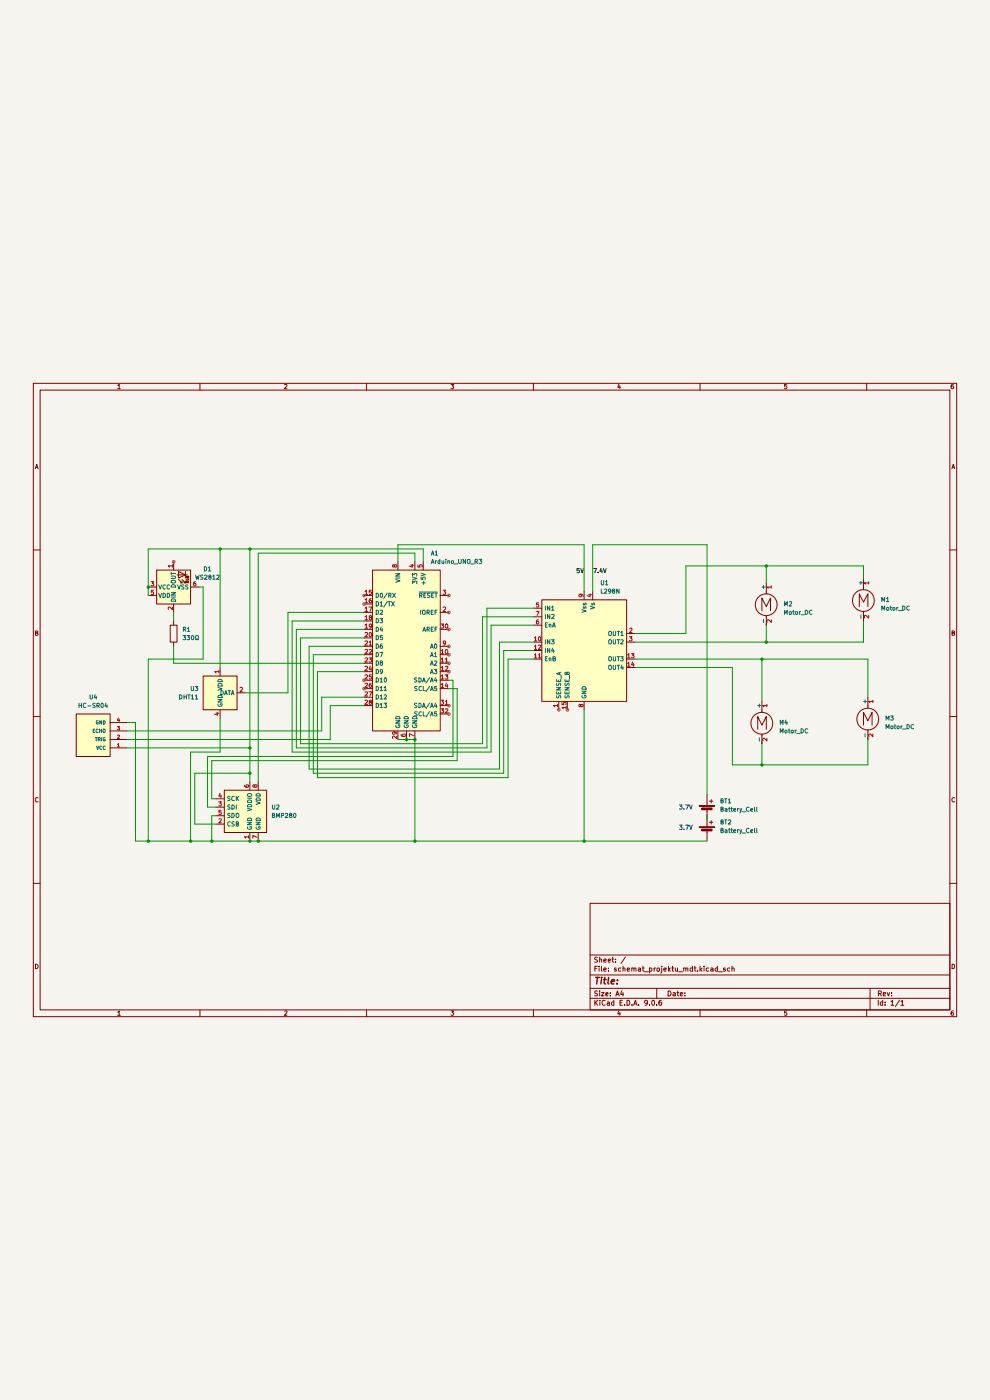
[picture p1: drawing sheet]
(kicad_sch
 (version 20250114)
 (generator "eeschema")
 (generator_version "9.0")
 (paper "A4")
 (lib_symbols
  (symbol "Device:Battery_Cell"
   (pin_numbers (hide yes))
   (pin_names
    (offset 0) (hide yes)) (exclude_from_sim no) (in_bom yes) (on_board yes)
   (property "Reference" "BT" (at 2.54 2.54 0) (effects (font (size 1.27 1.27)) (justify left)))
   (property "Value" "Battery_Cell" (at 2.54 0 0) (effects (font (size 1.27 1.27)) (justify left)))
   (property "Footprint" "" (at 0 1.524 90) (effects (font (size 1.27 1.27)) (hide yes)))
   (property "Datasheet" "~" (at 0 1.524 90) (effects (font (size 1.27 1.27)) (hide yes)))
   (property "Description" "Single-cell battery" (at 0 0 0) (effects (font (size 1.27 1.27)) (hide yes)))
   (symbol "Battery_Cell_0_1"
    (rectangle (start -2.286 1.778) (end 2.286 1.524) (stroke (width 0) (type default)) (fill (type outline)))
    (rectangle (start -1.524 1.016) (end 1.524 0.508) (stroke (width 0) (type default)) (fill (type outline)))
    (polyline (pts (xy 0 1.778) (xy 0 2.54)) (stroke (width 0) (type default)) (fill (type none)))
    (polyline (pts (xy 0 0.762) (xy 0 0)) (stroke (width 0) (type default)) (fill (type none)))
    (polyline (pts (xy 0.762 3.048) (xy 1.778 3.048)) (stroke (width 0.254) (type default)) (fill (type none)))
    (polyline (pts (xy 1.27 3.556) (xy 1.27 2.54)) (stroke (width 0.254) (type default)) (fill (type none))))
   (symbol "Battery_Cell_1_1"
    (pin passive line (at 0 5.08 270) (length 2.54) (name "+" (effects (font (size 1.27 1.27)))) (number "1" (effects (font (size 1.27 1.27)))))
    (pin passive line (at 0 -2.54 90) (length 2.54) (name "-" (effects (font (size 1.27 1.27)))) (number "2" (effects (font (size 1.27 1.27))))))
   (embedded_fonts no))
  (symbol "Device:R"
   (pin_numbers (hide yes))
   (pin_names
    (offset 0)) (exclude_from_sim no) (in_bom yes) (on_board yes)
   (property "Reference" "R" (at 2.032 0 90) (effects (font (size 1.27 1.27))))
   (property "Value" "R" (at 0 0 90) (effects (font (size 1.27 1.27))))
   (property "Footprint" "" (at -1.778 0 90) (effects (font (size 1.27 1.27)) (hide yes)))
   (property "Datasheet" "~" (at 0 0 0) (effects (font (size 1.27 1.27)) (hide yes)))
   (property "Description" "Resistor" (at 0 0 0) (effects (font (size 1.27 1.27)) (hide yes)))
   (symbol "R_0_1"
    (rectangle (start -1.016 -2.54) (end 1.016 2.54) (stroke (width 0.254) (type default)) (fill (type none))))
   (symbol "R_1_1"
    (pin passive line (at 0 3.81 270) (length 1.27) (name "~" (effects (font (size 1.27 1.27)))) (number "1" (effects (font (size 1.27 1.27)))))
    (pin passive line (at 0 -3.81 90) (length 1.27) (name "~" (effects (font (size 1.27 1.27)))) (number "2" (effects (font (size 1.27 1.27))))))
   (embedded_fonts no))
  (symbol "Driver_Motor:L298N" (exclude_from_sim no) (in_bom yes) (on_board yes)
   (property "Reference" "U" (at -10.16 16.51 0) (effects (font (size 1.27 1.27)) (justify right)))
   (property "Value" "L298N" (at 12.7 16.51 0) (effects (font (size 1.27 1.27)) (justify right)))
   (property "Footprint" "Package_TO_SOT_THT:TO-220-15_P2.54x5.08mm_StaggerOdd_Lead4.58mm_Vertical" (at 1.27 -16.51 0) (effects (font (size 1.27 1.27)) (justify left) (hide yes)))
   (property "Datasheet" "http://www.st.com/st-web-ui/static/active/en/resource/technical/document/datasheet/CD00000240.pdf" (at 3.81 6.35 0) (effects (font (size 1.27 1.27)) (hide yes)))
   (property "Description" "Dual full bridge motor driver, up to 46V, 4A, Multiwatt15-V" (at 0 0 0) (effects (font (size 1.27 1.27)) (hide yes)))
   (symbol "L298N_0_1"
    (rectangle (start -12.7 15.24) (end 12.7 -15.24) (stroke (width 0.254) (type default)) (fill (type background))))
   (symbol "L298N_1_1"
    (pin input line (at -15.24 12.7 0) (length 2.54) (name "IN1" (effects (font (size 1.27 1.27)))) (number "5" (effects (font (size 1.27 1.27)))))
    (pin input line (at -15.24 10.16 0) (length 2.54) (name "IN2" (effects (font (size 1.27 1.27)))) (number "7" (effects (font (size 1.27 1.27)))))
    (pin input line (at -15.24 7.62 0) (length 2.54) (name "EnA" (effects (font (size 1.27 1.27)))) (number "6" (effects (font (size 1.27 1.27)))))
    (pin input line (at -15.24 2.54 0) (length 2.54) (name "IN3" (effects (font (size 1.27 1.27)))) (number "10" (effects (font (size 1.27 1.27)))))
    (pin input line (at -15.24 0 0) (length 2.54) (name "IN4" (effects (font (size 1.27 1.27)))) (number "12" (effects (font (size 1.27 1.27)))))
    (pin input line (at -15.24 -2.54 0) (length 2.54) (name "EnB" (effects (font (size 1.27 1.27)))) (number "11" (effects (font (size 1.27 1.27)))))
    (pin input line (at -7.62 -17.78 90) (length 2.54) (name "SENSE_A" (effects (font (size 1.27 1.27)))) (number "1" (effects (font (size 1.27 1.27)))))
    (pin input line (at -5.08 -17.78 90) (length 2.54) (name "SENSE_B" (effects (font (size 1.27 1.27)))) (number "15" (effects (font (size 1.27 1.27)))))
    (pin power_in line (at 0 17.78 270) (length 2.54) (name "Vss" (effects (font (size 1.27 1.27)))) (number "9" (effects (font (size 1.27 1.27)))))
    (pin power_in line (at 0 -17.78 90) (length 2.54) (name "GND" (effects (font (size 1.27 1.27)))) (number "8" (effects (font (size 1.27 1.27)))))
    (pin power_in line (at 2.54 17.78 270) (length 2.54) (name "Vs" (effects (font (size 1.27 1.27)))) (number "4" (effects (font (size 1.27 1.27)))))
    (pin output line (at 15.24 5.08 180) (length 2.54) (name "OUT1" (effects (font (size 1.27 1.27)))) (number "2" (effects (font (size 1.27 1.27)))))
    (pin output line (at 15.24 2.54 180) (length 2.54) (name "OUT2" (effects (font (size 1.27 1.27)))) (number "3" (effects (font (size 1.27 1.27)))))
    (pin output line (at 15.24 -2.54 180) (length 2.54) (name "OUT3" (effects (font (size 1.27 1.27)))) (number "13" (effects (font (size 1.27 1.27)))))
    (pin output line (at 15.24 -5.08 180) (length 2.54) (name "OUT4" (effects (font (size 1.27 1.27)))) (number "14" (effects (font (size 1.27 1.27))))))
   (embedded_fonts no))
  (symbol "HC-SR04:HC-SR04"
   (pin_names
    (offset 1.016)) (exclude_from_sim no) (in_bom yes) (on_board yes)
   (property "Reference" "U" (at 0 5.0813 0) (effects (font (size 1.27 1.27)) (justify left bottom)))
   (property "Value" "HC-SR04" (at 0 -10.163 0) (effects (font (size 1.27 1.27)) (justify left bottom)))
   (property "Footprint" "HC-SR04:XCVR_HC-SR04" (at 0 0 0) (effects (font (size 1.27 1.27)) (justify bottom) (hide yes)))
   (property "Datasheet" "" (at 0 0 0) (effects (font (size 1.27 1.27)) (hide yes)))
   (property "Description" "" (at 0 0 0) (effects (font (size 1.27 1.27)) (hide yes)))
   (property "MF" "SparkFun Electronics" (at 0 0 0) (effects (font (size 1.27 1.27)) (justify bottom) (hide yes)))
   (property "Description_1" "HC-SR04 Ultrasonic Sensor Qwiic Platform Evaluation Expansion Board" (at 0 0 0) (effects (font (size 1.27 1.27)) (justify bottom) (hide yes)))
   (property "Package" "None" (at 0 0 0) (effects (font (size 1.27 1.27)) (justify bottom) (hide yes)))
   (property "Price" "None" (at 0 0 0) (effects (font (size 1.27 1.27)) (justify bottom) (hide yes)))
   (property "Check_prices" "https://www.snapeda.com/parts/HC-SR04/SparkFun/view-part/?ref=eda" (at 0 0 0) (effects (font (size 1.27 1.27)) (justify bottom) (hide yes)))
   (property "SnapEDA_Link" "https://www.snapeda.com/parts/HC-SR04/SparkFun/view-part/?ref=snap" (at 0 0 0) (effects (font (size 1.27 1.27)) (justify bottom) (hide yes)))
   (property "MP" "HC-SR04" (at 0 0 0) (effects (font (size 1.27 1.27)) (justify bottom) (hide yes)))
   (property "Availability" "In Stock" (at 0 0 0) (effects (font (size 1.27 1.27)) (justify bottom) (hide yes)))
   (property "MANUFACTURER" "Osepp" (at 0 0 0) (effects (font (size 1.27 1.27)) (justify bottom) (hide yes)))
   (symbol "HC-SR04_0_0"
    (rectangle (start 0 -7.62) (end 10.16 5.08) (stroke (width 0.254) (type default)) (fill (type background)))
    (pin power_in line (at -5.08 2.54 0) (length 5.08) (name "VCC" (effects (font (size 1.016 1.016)))) (number "1" (effects (font (size 1.016 1.016)))))
    (pin bidirectional line (at -5.08 0 0) (length 5.08) (name "TRIG" (effects (font (size 1.016 1.016)))) (number "2" (effects (font (size 1.016 1.016)))))
    (pin bidirectional line (at -5.08 -2.54 0) (length 5.08) (name "ECHO" (effects (font (size 1.016 1.016)))) (number "3" (effects (font (size 1.016 1.016)))))
    (pin power_in line (at -5.08 -5.08 0) (length 5.08) (name "GND" (effects (font (size 1.016 1.016)))) (number "4" (effects (font (size 1.016 1.016))))))
   (embedded_fonts no))
  (symbol "LED:WS2812"
   (pin_names
    (offset 0.254)) (exclude_from_sim no) (in_bom yes) (on_board yes)
   (property "Reference" "D" (at 5.08 5.715 0) (effects (font (size 1.27 1.27)) (justify right bottom)))
   (property "Value" "WS2812" (at 1.27 -5.715 0) (effects (font (size 1.27 1.27)) (justify left top)))
   (property "Footprint" "LED_SMD:LED_WS2812_PLCC6_5.0x5.0mm_P1.6mm" (at 1.27 -7.62 0) (effects (font (size 1.27 1.27)) (justify left top) (hide yes)))
   (property "Datasheet" "https://cdn-shop.adafruit.com/datasheets/WS2812.pdf" (at 2.54 -9.525 0) (effects (font (size 1.27 1.27)) (justify left top) (hide yes)))
   (property "Description" "RGB LED with integrated controller" (at 0 0 0) (effects (font (size 1.27 1.27)) (hide yes)))
   (symbol "WS2812_0_0"
    (text "RGB" (at 2.286 -4.191 0) (effects (font (size 0.762 0.762)))))
   (symbol "WS2812_0_1"
    (polyline (pts (xy 1.27 -2.54) (xy 1.778 -2.54)) (stroke (width 0) (type default)) (fill (type none)))
    (polyline (pts (xy 1.27 -3.556) (xy 1.778 -3.556)) (stroke (width 0) (type default)) (fill (type none)))
    (polyline (pts (xy 2.286 -1.524) (xy 1.27 -2.54) (xy 1.27 -2.032)) (stroke (width 0) (type default)) (fill (type none)))
    (polyline (pts (xy 2.286 -2.54) (xy 1.27 -3.556) (xy 1.27 -3.048)) (stroke (width 0) (type default)) (fill (type none)))
    (polyline (pts (xy 3.683 -1.016) (xy 3.683 -3.556) (xy 3.683 -4.064)) (stroke (width 0) (type default)) (fill (type none)))
    (polyline (pts (xy 4.699 -1.524) (xy 2.667 -1.524) (xy 3.683 -3.556) (xy 4.699 -1.524)) (stroke (width 0) (type default)) (fill (type none)))
    (polyline (pts (xy 4.699 -3.556) (xy 2.667 -3.556)) (stroke (width 0) (type default)) (fill (type none)))
    (rectangle (start 5.08 5.08) (end -5.08 -5.08) (stroke (width 0.254) (type default)) (fill (type background))))
   (symbol "WS2812_1_1"
    (pin input line (at -7.62 0 0) (length 2.54) (name "DIN" (effects (font (size 1.27 1.27)))) (number "2" (effects (font (size 1.27 1.27)))))
    (pin power_in line (at -2.54 7.62 270) (length 2.54) (name "VDD" (effects (font (size 1.27 1.27)))) (number "5" (effects (font (size 1.27 1.27)))))
    (pin power_in line (at 0 7.62 270) (length 2.54) (name "VCC" (effects (font (size 1.27 1.27)))) (number "3" (effects (font (size 1.27 1.27)))))
    (pin power_in line (at 0 -7.62 90) (length 2.54) (name "VSS" (effects (font (size 1.27 1.27)))) (number "6" (effects (font (size 1.27 1.27)))))
    (pin no_connect line (at 5.08 2.54 180) (length 2.54) (hide yes) (name "NC" (effects (font (size 1.27 1.27)))) (number "4" (effects (font (size 1.27 1.27)))))
    (pin output line (at 7.62 0 180) (length 2.54) (name "DOUT" (effects (font (size 1.27 1.27)))) (number "1" (effects (font (size 1.27 1.27))))))
   (embedded_fonts no))
  (symbol "MCU_Module:Arduino_UNO_R3" (exclude_from_sim no) (in_bom yes) (on_board yes)
   (property "Reference" "A" (at -10.16 23.495 0) (effects (font (size 1.27 1.27)) (justify left bottom)))
   (property "Value" "Arduino_UNO_R3" (at 5.08 -26.67 0) (effects (font (size 1.27 1.27)) (justify left top)))
   (property "Footprint" "Module:Arduino_UNO_R3" (at 0 0 0) (effects (font (size 1.27 1.27)
    (italic yes)) (hide yes)))
   (property "Datasheet" "https://www.arduino.cc/en/Main/arduinoBoardUno" (at 0 0 0) (effects (font (size 1.27 1.27)) (hide yes)))
   (property "Description" "Arduino UNO Microcontroller Module, release 3" (at 0 0 0) (effects (font (size 1.27 1.27)) (hide yes)))
   (symbol "Arduino_UNO_R3_0_1"
    (rectangle (start -10.16 22.86) (end 10.16 -25.4) (stroke (width 0.254) (type default)) (fill (type background))))
   (symbol "Arduino_UNO_R3_1_1"
    (pin bidirectional line (at -12.7 15.24 0) (length 2.54) (name "D0/RX" (effects (font (size 1.27 1.27)))) (number "15" (effects (font (size 1.27 1.27)))))
    (pin bidirectional line (at -12.7 12.7 0) (length 2.54) (name "D1/TX" (effects (font (size 1.27 1.27)))) (number "16" (effects (font (size 1.27 1.27)))))
    (pin bidirectional line (at -12.7 10.16 0) (length 2.54) (name "D2" (effects (font (size 1.27 1.27)))) (number "17" (effects (font (size 1.27 1.27)))))
    (pin bidirectional line (at -12.7 7.62 0) (length 2.54) (name "D3" (effects (font (size 1.27 1.27)))) (number "18" (effects (font (size 1.27 1.27)))))
    (pin bidirectional line (at -12.7 5.08 0) (length 2.54) (name "D4" (effects (font (size 1.27 1.27)))) (number "19" (effects (font (size 1.27 1.27)))))
    (pin bidirectional line (at -12.7 2.54 0) (length 2.54) (name "D5" (effects (font (size 1.27 1.27)))) (number "20" (effects (font (size 1.27 1.27)))))
    (pin bidirectional line (at -12.7 0 0) (length 2.54) (name "D6" (effects (font (size 1.27 1.27)))) (number "21" (effects (font (size 1.27 1.27)))))
    (pin bidirectional line (at -12.7 -2.54 0) (length 2.54) (name "D7" (effects (font (size 1.27 1.27)))) (number "22" (effects (font (size 1.27 1.27)))))
    (pin bidirectional line (at -12.7 -5.08 0) (length 2.54) (name "D8" (effects (font (size 1.27 1.27)))) (number "23" (effects (font (size 1.27 1.27)))))
    (pin bidirectional line (at -12.7 -7.62 0) (length 2.54) (name "D9" (effects (font (size 1.27 1.27)))) (number "24" (effects (font (size 1.27 1.27)))))
    (pin bidirectional line (at -12.7 -10.16 0) (length 2.54) (name "D10" (effects (font (size 1.27 1.27)))) (number "25" (effects (font (size 1.27 1.27)))))
    (pin bidirectional line (at -12.7 -12.7 0) (length 2.54) (name "D11" (effects (font (size 1.27 1.27)))) (number "26" (effects (font (size 1.27 1.27)))))
    (pin bidirectional line (at -12.7 -15.24 0) (length 2.54) (name "D12" (effects (font (size 1.27 1.27)))) (number "27" (effects (font (size 1.27 1.27)))))
    (pin bidirectional line (at -12.7 -17.78 0) (length 2.54) (name "D13" (effects (font (size 1.27 1.27)))) (number "28" (effects (font (size 1.27 1.27)))))
    (pin no_connect line (at -10.16 -20.32 0) (length 2.54) (hide yes) (name "NC" (effects (font (size 1.27 1.27)))) (number "1" (effects (font (size 1.27 1.27)))))
    (pin power_in line (at -2.54 25.4 270) (length 2.54) (name "VIN" (effects (font (size 1.27 1.27)))) (number "8" (effects (font (size 1.27 1.27)))))
    (pin power_in line (at -2.54 -27.94 90) (length 2.54) (name "GND" (effects (font (size 1.27 1.27)))) (number "29" (effects (font (size 1.27 1.27)))))
    (pin power_in line (at 0 -27.94 90) (length 2.54) (name "GND" (effects (font (size 1.27 1.27)))) (number "6" (effects (font (size 1.27 1.27)))))
    (pin power_out line (at 2.54 25.4 270) (length 2.54) (name "3V3" (effects (font (size 1.27 1.27)))) (number "4" (effects (font (size 1.27 1.27)))))
    (pin power_in line (at 2.54 -27.94 90) (length 2.54) (name "GND" (effects (font (size 1.27 1.27)))) (number "7" (effects (font (size 1.27 1.27)))))
    (pin power_out line (at 5.08 25.4 270) (length 2.54) (name "+5V" (effects (font (size 1.27 1.27)))) (number "5" (effects (font (size 1.27 1.27)))))
    (pin input line (at 12.7 15.24 180) (length 2.54) (name "~{RESET}" (effects (font (size 1.27 1.27)))) (number "3" (effects (font (size 1.27 1.27)))))
    (pin output line (at 12.7 10.16 180) (length 2.54) (name "IOREF" (effects (font (size 1.27 1.27)))) (number "2" (effects (font (size 1.27 1.27)))))
    (pin input line (at 12.7 5.08 180) (length 2.54) (name "AREF" (effects (font (size 1.27 1.27)))) (number "30" (effects (font (size 1.27 1.27)))))
    (pin bidirectional line (at 12.7 0 180) (length 2.54) (name "A0" (effects (font (size 1.27 1.27)))) (number "9" (effects (font (size 1.27 1.27)))))
    (pin bidirectional line (at 12.7 -2.54 180) (length 2.54) (name "A1" (effects (font (size 1.27 1.27)))) (number "10" (effects (font (size 1.27 1.27)))))
    (pin bidirectional line (at 12.7 -5.08 180) (length 2.54) (name "A2" (effects (font (size 1.27 1.27)))) (number "11" (effects (font (size 1.27 1.27)))))
    (pin bidirectional line (at 12.7 -7.62 180) (length 2.54) (name "A3" (effects (font (size 1.27 1.27)))) (number "12" (effects (font (size 1.27 1.27)))))
    (pin bidirectional line (at 12.7 -10.16 180) (length 2.54) (name "SDA/A4" (effects (font (size 1.27 1.27)))) (number "13" (effects (font (size 1.27 1.27)))))
    (pin bidirectional line (at 12.7 -12.7 180) (length 2.54) (name "SCL/A5" (effects (font (size 1.27 1.27)))) (number "14" (effects (font (size 1.27 1.27)))))
    (pin bidirectional line (at 12.7 -17.78 180) (length 2.54) (name "SDA/A4" (effects (font (size 1.27 1.27)))) (number "31" (effects (font (size 1.27 1.27)))))
    (pin bidirectional line (at 12.7 -20.32 180) (length 2.54) (name "SCL/A5" (effects (font (size 1.27 1.27)))) (number "32" (effects (font (size 1.27 1.27))))))
   (embedded_fonts no))
  (symbol "Motor:Motor_DC"
   (pin_names
    (offset 0)) (exclude_from_sim no) (in_bom yes) (on_board yes)
   (property "Reference" "M" (at 2.54 2.54 0) (effects (font (size 1.27 1.27)) (justify left)))
   (property "Value" "Motor_DC" (at 2.54 -5.08 0) (effects (font (size 1.27 1.27)) (justify left top)))
   (property "Footprint" "" (at 0 -2.286 0) (effects (font (size 1.27 1.27)) (hide yes)))
   (property "Datasheet" "~" (at 0 -2.286 0) (effects (font (size 1.27 1.27)) (hide yes)))
   (property "Description" "DC Motor" (at 0 0 0) (effects (font (size 1.27 1.27)) (hide yes)))
   (symbol "Motor_DC_0_0"
    (polyline (pts (xy -1.27 -3.302) (xy -1.27 0.508) (xy 0 -2.032) (xy 1.27 0.508) (xy 1.27 -3.302)) (stroke (width 0) (type default)) (fill (type none))))
   (symbol "Motor_DC_0_1"
    (polyline (pts (xy 0 2.032) (xy 0 2.54)) (stroke (width 0) (type default)) (fill (type none)))
    (polyline (pts (xy 0 1.7272) (xy 0 2.0828)) (stroke (width 0) (type default)) (fill (type none)))
    (circle (center 0 -1.524) (radius 3.2512) (stroke (width 0.254) (type default)) (fill (type none)))
    (polyline (pts (xy 0 -4.7752) (xy 0 -5.1816)) (stroke (width 0) (type default)) (fill (type none)))
    (polyline (pts (xy 0 -7.62) (xy 0 -7.112)) (stroke (width 0) (type default)) (fill (type none))))
   (symbol "Motor_DC_1_1"
    (pin passive line (at 0 5.08 270) (length 2.54) (name "+" (effects (font (size 1.27 1.27)))) (number "1" (effects (font (size 1.27 1.27)))))
    (pin passive line (at 0 -7.62 90) (length 2.54) (name "-" (effects (font (size 1.27 1.27)))) (number "2" (effects (font (size 1.27 1.27))))))
   (embedded_fonts no))
  (symbol "Sensor:DHT11" (exclude_from_sim no) (in_bom yes) (on_board yes)
   (property "Reference" "U" (at -3.81 6.35 0) (effects (font (size 1.27 1.27))))
   (property "Value" "DHT11" (at 3.81 6.35 0) (effects (font (size 1.27 1.27))))
   (property "Footprint" "Sensor:Aosong_DHT11_5.5x12.0_P2.54mm" (at 0 -10.16 0) (effects (font (size 1.27 1.27)) (hide yes)))
   (property "Datasheet" "http://akizukidenshi.com/download/ds/aosong/DHT11.pdf" (at 3.81 6.35 0) (effects (font (size 1.27 1.27)) (hide yes)))
   (property "Description" "3.3V to 5.5V, temperature and humidity module, DHT11" (at 0 0 0) (effects (font (size 1.27 1.27)) (hide yes)))
   (symbol "DHT11_0_1"
    (rectangle (start -5.08 5.08) (end 5.08 -5.08) (stroke (width 0.254) (type default)) (fill (type background))))
   (symbol "DHT11_1_1"
    (pin no_connect line (at -5.08 0 0) (length 2.54) (hide yes) (name "NC" (effects (font (size 1.27 1.27)))) (number "3" (effects (font (size 1.27 1.27)))))
    (pin power_in line (at 0 7.62 270) (length 2.54) (name "VDD" (effects (font (size 1.27 1.27)))) (number "1" (effects (font (size 1.27 1.27)))))
    (pin power_in line (at 0 -7.62 90) (length 2.54) (name "GND" (effects (font (size 1.27 1.27)))) (number "4" (effects (font (size 1.27 1.27)))))
    (pin bidirectional line (at 7.62 0 180) (length 2.54) (name "DATA" (effects (font (size 1.27 1.27)))) (number "2" (effects (font (size 1.27 1.27))))))
   (embedded_fonts no))
  (symbol "Sensor_Pressure:BMP280" (exclude_from_sim no) (in_bom yes) (on_board yes)
   (property "Reference" "U" (at -7.62 10.16 0) (effects (font (size 1.27 1.27)) (justify left top)))
   (property "Value" "BMP280" (at 5.08 10.16 0) (effects (font (size 1.27 1.27)) (justify left top)))
   (property "Footprint" "Package_LGA:Bosch_LGA-8_2x2.5mm_P0.65mm_ClockwisePinNumbering" (at 0 -17.78 0) (effects (font (size 1.27 1.27)) (hide yes)))
   (property "Datasheet" "https://ae-bst.resource.bosch.com/media/_tech/media/datasheets/BST-BMP280-DS001.pdf" (at 0 0 0) (effects (font (size 1.27 1.27)) (hide yes)))
   (property "Description" "Absolute Barometric Pressure Sensor, LGA-8" (at 0 0 0) (effects (font (size 1.27 1.27)) (hide yes)))
   (symbol "BMP280_0_1"
    (rectangle (start -7.62 -5.08) (end 5.08 7.62) (stroke (width 0.254) (type default)) (fill (type background))))
   (symbol "BMP280_1_1"
    (pin input line (at -10.16 5.08 0) (length 2.54) (name "SCK" (effects (font (size 1.27 1.27)))) (number "4" (effects (font (size 1.27 1.27)))))
    (pin bidirectional line (at -10.16 2.54 0) (length 2.54) (name "SDI" (effects (font (size 1.27 1.27)))) (number "3" (effects (font (size 1.27 1.27)))))
    (pin bidirectional line (at -10.16 0 0) (length 2.54) (name "SDO" (effects (font (size 1.27 1.27)))) (number "5" (effects (font (size 1.27 1.27)))))
    (pin input line (at -10.16 -2.54 0) (length 2.54) (name "CSB" (effects (font (size 1.27 1.27)))) (number "2" (effects (font (size 1.27 1.27)))))
    (pin power_in line (at 0 10.16 270) (length 2.54) (name "VDDIO" (effects (font (size 1.27 1.27)))) (number "6" (effects (font (size 1.27 1.27)))))
    (pin power_in line (at 0 -7.62 90) (length 2.54) (name "GND" (effects (font (size 1.27 1.27)))) (number "1" (effects (font (size 1.27 1.27)))))
    (pin power_in line (at 2.54 10.16 270) (length 2.54) (name "VDD" (effects (font (size 1.27 1.27)))) (number "8" (effects (font (size 1.27 1.27)))))
    (pin power_in line (at 2.54 -7.62 90) (length 2.54) (name "GND" (effects (font (size 1.27 1.27)))) (number "7" (effects (font (size 1.27 1.27))))))
   (embedded_fonts no)))
 (text "3.7V"
  (exclude_from_sim no)
  (at 205.74 137.414 0)
  (effects (font (size 1.27 1.27))))
 (text "3.7V"
  (exclude_from_sim no)
  (at 205.74 143.51 0)
  (effects (font (size 1.27 1.27))))
 (junction
  (at 121.92 116.84)
  (diameter 0)
  (color 0 0 0 0))
 (junction
  (at 228.6 124.46)
  (diameter 0)
  (color 0 0 0 0))
 (junction
  (at 228.6 92.71)
  (diameter 0)
  (color 0 0 0 0))
 (junction
  (at 74.93 119.38)
  (diameter 0)
  (color 0 0 0 0))
 (junction
  (at 175.26 147.32)
  (diameter 0)
  (color 0 0 0 0))
 (junction
  (at 57.15 147.32)
  (diameter 0)
  (color 0 0 0 0))
 (junction
  (at 44.45 71.12)
  (diameter 0)
  (color 0 0 0 0))
 (junction
  (at 124.46 147.32)
  (diameter 0)
  (color 0 0 0 0))
 (junction
  (at 74.93 59.69)
  (diameter 0)
  (color 0 0 0 0))
 (junction
  (at 74.93 127)
  (diameter 0)
  (color 0 0 0 0))
 (junction
  (at 229.87 87.63)
  (diameter 0)
  (color 0 0 0 0))
 (junction
  (at 63.5 147.32)
  (diameter 0)
  (color 0 0 0 0))
 (junction
  (at 74.93 147.32)
  (diameter 0)
  (color 0 0 0 0))
 (junction
  (at 229.87 64.77)
  (diameter 0)
  (color 0 0 0 0))
 (junction
  (at 77.47 147.32)
  (diameter 0)
  (color 0 0 0 0))
 (junction
  (at 124.46 116.84)
  (diameter 0)
  (color 0 0 0 0))
 (junction
  (at 66.04 59.69)
  (diameter 0)
  (color 0 0 0 0))
 (junction
  (at 44.45 147.32)
  (diameter 0)
  (color 0 0 0 0))
 (wire
  (pts (xy 95.25 128.27) (xy 152.4 128.27))
  (stroke (width 0) (type default)))
 (wire
  (pts (xy 228.6 124.46) (xy 260.35 124.46))
  (stroke (width 0) (type default)))
 (wire
  (pts (xy 99.06 116.84) (xy 99.06 106.68))
  (stroke (width 0) (type default)))
 (wire
  (pts (xy 93.98 127) (xy 151.13 127))
  (stroke (width 0) (type default)))
 (wire
  (pts (xy 109.22 88.9) (xy 92.71 88.9))
  (stroke (width 0) (type default)))
 (wire
  (pts (xy 219.71 95.25) (xy 219.71 124.46))
  (stroke (width 0) (type default)))
 (wire
  (pts (xy 60.96 92.71) (xy 44.45 92.71))
  (stroke (width 0) (type default)))
 (wire
  (pts (xy 135.89 99.06) (xy 135.89 121.92))
  (stroke (width 0) (type default)))
 (wire
  (pts (xy 144.78 80.01) (xy 160.02 80.01))
  (stroke (width 0) (type default)))
 (wire
  (pts (xy 229.87 82.55) (xy 229.87 87.63))
  (stroke (width 0) (type default)))
 (wire
  (pts (xy 109.22 83.82) (xy 88.9 83.82))
  (stroke (width 0) (type default)))
 (wire
  (pts (xy 228.6 92.71) (xy 260.35 92.71))
  (stroke (width 0) (type default)))
 (wire
  (pts (xy 74.93 59.69) (xy 127 59.69))
  (stroke (width 0) (type default)))
 (wire
  (pts (xy 109.22 81.28) (xy 87.63 81.28))
  (stroke (width 0) (type default)))
 (wire
  (pts (xy 38.1 119.38) (xy 74.93 119.38))
  (stroke (width 0) (type default)))
 (wire
  (pts (xy 88.9 83.82) (xy 88.9 119.38))
  (stroke (width 0) (type default)))
 (wire
  (pts (xy 60.96 71.12) (xy 59.69 71.12))
  (stroke (width 0) (type default)))
 (wire
  (pts (xy 175.26 147.32) (xy 175.26 107.95))
  (stroke (width 0) (type default)))
 (wire
  (pts (xy 57.15 120.65) (xy 57.15 147.32))
  (stroke (width 0) (type default)))
 (wire
  (pts (xy 229.87 87.63) (xy 259.08 87.63))
  (stroke (width 0) (type default)))
 (wire
  (pts (xy 151.13 127) (xy 151.13 90.17))
  (stroke (width 0) (type default)))
 (wire
  (pts (xy 137.16 101.6) (xy 137.16 123.19))
  (stroke (width 0) (type default)))
 (wire
  (pts (xy 60.96 71.12) (xy 60.96 92.71))
  (stroke (width 0) (type default)))
 (wire
  (pts (xy 205.74 85.09) (xy 205.74 64.77))
  (stroke (width 0) (type default)))
 (wire
  (pts (xy 92.71 88.9) (xy 92.71 125.73))
  (stroke (width 0) (type default)))
 (wire
  (pts (xy 88.9 119.38) (xy 146.05 119.38))
  (stroke (width 0) (type default)))
 (wire
  (pts (xy 124.46 147.32) (xy 175.26 147.32))
  (stroke (width 0) (type default)))
 (wire
  (pts (xy 146.05 77.47) (xy 160.02 77.47))
  (stroke (width 0) (type default)))
 (wire
  (pts (xy 149.86 87.63) (xy 160.02 87.63))
  (stroke (width 0) (type default)))
 (wire
  (pts (xy 58.42 142.24) (xy 58.42 127))
  (stroke (width 0) (type default)))
 (wire
  (pts (xy 228.6 92.71) (xy 228.6 105.41))
  (stroke (width 0) (type default)))
 (wire
  (pts (xy 124.46 63.5) (xy 124.46 60.96))
  (stroke (width 0) (type default)))
 (wire
  (pts (xy 93.98 91.44) (xy 93.98 127))
  (stroke (width 0) (type default)))
 (wire
  (pts (xy 175.26 58.42) (xy 175.26 72.39))
  (stroke (width 0) (type default)))
 (wire
  (pts (xy 219.71 124.46) (xy 228.6 124.46))
  (stroke (width 0) (type default)))
 (wire
  (pts (xy 109.22 96.52) (xy 95.25 96.52))
  (stroke (width 0) (type default)))
 (wire
  (pts (xy 52.07 93.98) (xy 109.22 93.98))
  (stroke (width 0) (type default)))
 (wire
  (pts (xy 119.38 58.42) (xy 119.38 63.5))
  (stroke (width 0) (type default)))
 (wire
  (pts (xy 62.23 121.92) (xy 62.23 137.16))
  (stroke (width 0) (type default)))
 (wire
  (pts (xy 38.1 111.76) (xy 40.64 111.76))
  (stroke (width 0) (type default)))
 (wire
  (pts (xy 152.4 128.27) (xy 152.4 92.71))
  (stroke (width 0) (type default)))
 (wire
  (pts (xy 147.32 82.55) (xy 160.02 82.55))
  (stroke (width 0) (type default)))
 (wire
  (pts (xy 44.45 59.69) (xy 66.04 59.69))
  (stroke (width 0) (type default)))
 (wire
  (pts (xy 229.87 64.77) (xy 229.87 69.85))
  (stroke (width 0) (type default)))
 (wire
  (pts (xy 260.35 92.71) (xy 260.35 104.14))
  (stroke (width 0) (type default)))
 (wire
  (pts (xy 212.09 140.97) (xy 212.09 139.7))
  (stroke (width 0) (type default)))
 (wire
  (pts (xy 77.47 147.32) (xy 124.46 147.32))
  (stroke (width 0) (type default)))
 (wire
  (pts (xy 96.52 114.3) (xy 96.52 104.14))
  (stroke (width 0) (type default)))
 (wire
  (pts (xy 109.22 91.44) (xy 93.98 91.44))
  (stroke (width 0) (type default)))
 (wire
  (pts (xy 109.22 86.36) (xy 90.17 86.36))
  (stroke (width 0) (type default)))
 (wire
  (pts (xy 52.07 78.74) (xy 52.07 81.28))
  (stroke (width 0) (type default)))
 (wire
  (pts (xy 95.25 96.52) (xy 95.25 128.27))
  (stroke (width 0) (type default)))
 (wire
  (pts (xy 152.4 92.71) (xy 160.02 92.71))
  (stroke (width 0) (type default)))
 (wire
  (pts (xy 151.13 90.17) (xy 160.02 90.17))
  (stroke (width 0) (type default)))
 (wire
  (pts (xy 124.46 60.96) (xy 77.47 60.96))
  (stroke (width 0) (type default)))
 (wire
  (pts (xy 64.77 139.7) (xy 63.5 139.7))
  (stroke (width 0) (type default)))
 (wire
  (pts (xy 149.86 125.73) (xy 149.86 87.63))
  (stroke (width 0) (type default)))
 (wire
  (pts (xy 58.42 127) (xy 74.93 127))
  (stroke (width 0) (type default)))
 (wire
  (pts (xy 63.5 139.7) (xy 63.5 147.32))
  (stroke (width 0) (type default)))
 (wire
  (pts (xy 62.23 137.16) (xy 64.77 137.16))
  (stroke (width 0) (type default)))
 (wire
  (pts (xy 52.07 88.9) (xy 52.07 93.98))
  (stroke (width 0) (type default)))
 (wire
  (pts (xy 86.36 102.87) (xy 86.36 78.74))
  (stroke (width 0) (type default)))
 (wire
  (pts (xy 229.87 64.77) (xy 259.08 64.77))
  (stroke (width 0) (type default)))
 (wire
  (pts (xy 38.1 114.3) (xy 96.52 114.3))
  (stroke (width 0) (type default)))
 (wire
  (pts (xy 119.38 116.84) (xy 121.92 116.84))
  (stroke (width 0) (type default)))
 (wire
  (pts (xy 92.71 125.73) (xy 149.86 125.73))
  (stroke (width 0) (type default)))
 (wire
  (pts (xy 66.04 110.49) (xy 66.04 120.65))
  (stroke (width 0) (type default)))
 (wire
  (pts (xy 74.93 119.38) (xy 74.93 127))
  (stroke (width 0) (type default)))
 (wire
  (pts (xy 73.66 102.87) (xy 86.36 102.87))
  (stroke (width 0) (type default)))
 (wire
  (pts (xy 259.08 64.77) (xy 259.08 68.58))
  (stroke (width 0) (type default)))
 (wire
  (pts (xy 205.74 64.77) (xy 229.87 64.77))
  (stroke (width 0) (type default)))
 (wire
  (pts (xy 190.5 85.09) (xy 205.74 85.09))
  (stroke (width 0) (type default)))
 (wire
  (pts (xy 66.04 95.25) (xy 66.04 59.69))
  (stroke (width 0) (type default)))
 (wire
  (pts (xy 74.93 147.32) (xy 77.47 147.32))
  (stroke (width 0) (type default)))
 (wire
  (pts (xy 63.5 123.19) (xy 63.5 134.62))
  (stroke (width 0) (type default)))
 (wire
  (pts (xy 175.26 58.42) (xy 119.38 58.42))
  (stroke (width 0) (type default)))
 (wire
  (pts (xy 134.62 99.06) (xy 135.89 99.06))
  (stroke (width 0) (type default)))
 (wire
  (pts (xy 259.08 81.28) (xy 259.08 87.63))
  (stroke (width 0) (type default)))
 (wire
  (pts (xy 74.93 127) (xy 74.93 129.54))
  (stroke (width 0) (type default)))
 (wire
  (pts (xy 144.78 118.11) (xy 144.78 80.01))
  (stroke (width 0) (type default)))
 (wire
  (pts (xy 146.05 119.38) (xy 146.05 77.47))
  (stroke (width 0) (type default)))
 (wire
  (pts (xy 121.92 116.84) (xy 124.46 116.84))
  (stroke (width 0) (type default)))
 (wire
  (pts (xy 90.17 86.36) (xy 90.17 118.11))
  (stroke (width 0) (type default)))
 (wire
  (pts (xy 177.8 58.42) (xy 177.8 72.39))
  (stroke (width 0) (type default)))
 (wire
  (pts (xy 86.36 78.74) (xy 109.22 78.74))
  (stroke (width 0) (type default)))
 (wire
  (pts (xy 212.09 133.35) (xy 212.09 58.42))
  (stroke (width 0) (type default)))
 (wire
  (pts (xy 90.17 118.11) (xy 144.78 118.11))
  (stroke (width 0) (type default)))
 (wire
  (pts (xy 64.77 142.24) (xy 58.42 142.24))
  (stroke (width 0) (type default)))
 (wire
  (pts (xy 228.6 118.11) (xy 228.6 124.46))
  (stroke (width 0) (type default)))
 (wire
  (pts (xy 212.09 147.32) (xy 175.26 147.32))
  (stroke (width 0) (type default)))
 (wire
  (pts (xy 190.5 95.25) (xy 219.71 95.25))
  (stroke (width 0) (type default)))
 (wire
  (pts (xy 44.45 147.32) (xy 57.15 147.32))
  (stroke (width 0) (type default)))
 (wire
  (pts (xy 40.64 147.32) (xy 44.45 147.32))
  (stroke (width 0) (type default)))
 (wire
  (pts (xy 74.93 59.69) (xy 74.93 119.38))
  (stroke (width 0) (type default)))
 (wire
  (pts (xy 63.5 134.62) (xy 64.77 134.62))
  (stroke (width 0) (type default)))
 (wire
  (pts (xy 44.45 92.71) (xy 44.45 147.32))
  (stroke (width 0) (type default)))
 (wire
  (pts (xy 96.52 104.14) (xy 109.22 104.14))
  (stroke (width 0) (type default)))
 (wire
  (pts (xy 87.63 81.28) (xy 87.63 120.65))
  (stroke (width 0) (type default)))
 (wire
  (pts (xy 38.1 116.84) (xy 99.06 116.84))
  (stroke (width 0) (type default)))
 (wire
  (pts (xy 44.45 71.12) (xy 44.45 73.66))
  (stroke (width 0) (type default)))
 (wire
  (pts (xy 137.16 123.19) (xy 63.5 123.19))
  (stroke (width 0) (type default)))
 (wire
  (pts (xy 135.89 121.92) (xy 62.23 121.92))
  (stroke (width 0) (type default)))
 (wire
  (pts (xy 190.5 87.63) (xy 229.87 87.63))
  (stroke (width 0) (type default)))
 (wire
  (pts (xy 87.63 120.65) (xy 147.32 120.65))
  (stroke (width 0) (type default)))
 (wire
  (pts (xy 212.09 58.42) (xy 177.8 58.42))
  (stroke (width 0) (type default)))
 (wire
  (pts (xy 63.5 147.32) (xy 74.93 147.32))
  (stroke (width 0) (type default)))
 (wire
  (pts (xy 147.32 120.65) (xy 147.32 82.55))
  (stroke (width 0) (type default)))
 (wire
  (pts (xy 57.15 147.32) (xy 63.5 147.32))
  (stroke (width 0) (type default)))
 (wire
  (pts (xy 134.62 101.6) (xy 137.16 101.6))
  (stroke (width 0) (type default)))
 (wire
  (pts (xy 124.46 116.84) (xy 124.46 147.32))
  (stroke (width 0) (type default)))
 (wire
  (pts (xy 99.06 106.68) (xy 109.22 106.68))
  (stroke (width 0) (type default)))
 (wire
  (pts (xy 77.47 60.96) (xy 77.47 129.54))
  (stroke (width 0) (type default)))
 (wire
  (pts (xy 44.45 71.12) (xy 44.45 59.69))
  (stroke (width 0) (type default)))
 (wire
  (pts (xy 190.5 92.71) (xy 228.6 92.71))
  (stroke (width 0) (type default)))
 (wire
  (pts (xy 66.04 59.69) (xy 74.93 59.69))
  (stroke (width 0) (type default)))
 (wire
  (pts (xy 40.64 111.76) (xy 40.64 147.32))
  (stroke (width 0) (type default)))
 (wire
  (pts (xy 260.35 116.84) (xy 260.35 124.46))
  (stroke (width 0) (type default)))
 (wire
  (pts (xy 66.04 120.65) (xy 57.15 120.65))
  (stroke (width 0) (type default)))
 (wire
  (pts (xy 127 63.5) (xy 127 59.69))
  (stroke (width 0) (type default)))
 (label "5V"
  (at 175.26 67.31 180)
  (effects (font (size 1.27 1.27)) (justify right bottom)))
 (label "7.4V"
  (at 177.8 67.31 0)
  (effects (font (size 1.27 1.27)) (justify left bottom)))
 (symbol
  (lib_id "MCU_Module:Arduino_UNO_R3")
  (at 121.92 88.9 0)
  (unit 1)
  (exclude_from_sim no)
  (in_bom yes)
  (on_board yes)
  (dnp no)
  (fields_autoplaced yes)
  (property "Reference" "A1" (at 129.1433 60.96 0) (effects (font (size 1.27 1.27)) (justify left)))
  (property "Value" "Arduino_UNO_R3" (at 129.1433 63.5 0) (effects (font (size 1.27 1.27)) (justify left)))
  (property "Footprint" "Module:Arduino_UNO_R3" (at 121.92 88.9 0) (effects (font (size 1.27 1.27)
    (italic yes)) (hide yes)))
  (property "Datasheet" "https://www.arduino.cc/en/Main/arduinoBoardUno" (at 121.92 88.9 0) (effects (font (size 1.27 1.27)) (hide yes)))
  (property "Description" "Arduino UNO Microcontroller Module, release 3" (at 121.92 88.9 0) (effects (font (size 1.27 1.27)) (hide yes)))
  (pin "26")
  (pin "20")
  (pin "22")
  (pin "23")
  (pin "24")
  (pin "25")
  (pin "21")
  (pin "15")
  (pin "16")
  (pin "17")
  (pin "18")
  (pin "19")
  (pin "28")
  (pin "9")
  (pin "12")
  (pin "27")
  (pin "8")
  (pin "2")
  (pin "7")
  (pin "30")
  (pin "14")
  (pin "10")
  (pin "31")
  (pin "4")
  (pin "11")
  (pin "1")
  (pin "29")
  (pin "6")
  (pin "5")
  (pin "3")
  (pin "13")
  (pin "32"))
 (symbol
  (lib_id "Motor:Motor_DC")
  (at 260.35 109.22 0)
  (unit 1)
  (exclude_from_sim no)
  (in_bom yes)
  (on_board yes)
  (dnp no)
  (fields_autoplaced yes)
  (property "Reference" "M3" (at 265.43 110.4899 0) (effects (font (size 1.27 1.27)) (justify left)))
  (property "Value" "Motor_DC" (at 265.43 113.0299 0) (effects (font (size 1.27 1.27)) (justify left)))
  (property "Footprint" "" (at 260.35 111.506 0) (effects (font (size 1.27 1.27)) (hide yes)))
  (property "Datasheet" "~" (at 260.35 111.506 0) (effects (font (size 1.27 1.27)) (hide yes)))
  (property "Description" "DC Motor" (at 260.35 109.22 0) (effects (font (size 1.27 1.27)) (hide yes)))
  (pin "1")
  (pin "2"))
 (symbol
  (lib_id "Motor:Motor_DC")
  (at 229.87 74.93 0)
  (unit 1)
  (exclude_from_sim no)
  (in_bom yes)
  (on_board yes)
  (dnp no)
  (fields_autoplaced yes)
  (property "Reference" "M2" (at 234.95 76.1999 0) (effects (font (size 1.27 1.27)) (justify left)))
  (property "Value" "Motor_DC" (at 234.95 78.7399 0) (effects (font (size 1.27 1.27)) (justify left)))
  (property "Footprint" "" (at 229.87 77.216 0) (effects (font (size 1.27 1.27)) (hide yes)))
  (property "Datasheet" "~" (at 229.87 77.216 0) (effects (font (size 1.27 1.27)) (hide yes)))
  (property "Description" "DC Motor" (at 229.87 74.93 0) (effects (font (size 1.27 1.27)) (hide yes)))
  (pin "1")
  (pin "2"))
 (symbol
  (lib_id "Device:R")
  (at 52.07 85.09 0)
  (unit 1)
  (exclude_from_sim no)
  (in_bom yes)
  (on_board yes)
  (dnp no)
  (fields_autoplaced yes)
  (property "Reference" "R1" (at 54.61 83.8199 0) (effects (font (size 1.27 1.27)) (justify left)))
  (property "Value" "330Ω" (at 54.61 86.3599 0) (effects (font (size 1.27 1.27)) (justify left)))
  (property "Footprint" "" (at 50.292 85.09 90) (effects (font (size 1.27 1.27)) (hide yes)))
  (property "Datasheet" "~" (at 52.07 85.09 0) (effects (font (size 1.27 1.27)) (hide yes)))
  (property "Description" "Resistor" (at 52.07 85.09 0) (effects (font (size 1.27 1.27)) (hide yes)))
  (pin "2")
  (pin "1"))
 (symbol
  (lib_id "Device:Battery_Cell")
  (at 212.09 144.78 0)
  (unit 1)
  (exclude_from_sim no)
  (in_bom yes)
  (on_board yes)
  (dnp no)
  (fields_autoplaced yes)
  (property "Reference" "BT2" (at 215.9 141.6684 0) (effects (font (size 1.27 1.27)) (justify left)))
  (property "Value" "Battery_Cell" (at 215.9 144.2084 0) (effects (font (size 1.27 1.27)) (justify left)))
  (property "Footprint" "" (at 212.09 143.256 90) (effects (font (size 1.27 1.27)) (hide yes)))
  (property "Datasheet" "~" (at 212.09 143.256 90) (effects (font (size 1.27 1.27)) (hide yes)))
  (property "Description" "Single-cell battery" (at 212.09 144.78 0) (effects (font (size 1.27 1.27)) (hide yes)))
  (pin "2")
  (pin "1"))
 (symbol
  (lib_id "LED:WS2812")
  (at 52.07 71.12 90)
  (unit 1)
  (exclude_from_sim no)
  (in_bom yes)
  (on_board yes)
  (dnp no)
  (fields_autoplaced yes)
  (property "Reference" "D1" (at 62.23 65.6746 90) (effects (font (size 1.27 1.27))))
  (property "Value" "WS2812" (at 62.23 68.2146 90) (effects (font (size 1.27 1.27))))
  (property "Footprint" "LED_SMD:LED_WS2812_PLCC6_5.0x5.0mm_P1.6mm" (at 59.69 69.85 0) (effects (font (size 1.27 1.27)) (justify left top) (hide yes)))
  (property "Datasheet" "https://cdn-shop.adafruit.com/datasheets/WS2812.pdf" (at 61.595 68.58 0) (effects (font (size 1.27 1.27)) (justify left top) (hide yes)))
  (property "Description" "RGB LED with integrated controller" (at 52.07 71.12 0) (effects (font (size 1.27 1.27)) (hide yes)))
  (pin "2")
  (pin "1")
  (pin "4")
  (pin "6")
  (pin "3")
  (pin "5"))
 (symbol
  (lib_id "Motor:Motor_DC")
  (at 259.08 73.66 0)
  (unit 1)
  (exclude_from_sim no)
  (in_bom yes)
  (on_board yes)
  (dnp no)
  (fields_autoplaced yes)
  (property "Reference" "M1" (at 264.16 74.9299 0) (effects (font (size 1.27 1.27)) (justify left)))
  (property "Value" "Motor_DC" (at 264.16 77.4699 0) (effects (font (size 1.27 1.27)) (justify left)))
  (property "Footprint" "" (at 259.08 75.946 0) (effects (font (size 1.27 1.27)) (hide yes)))
  (property "Datasheet" "~" (at 259.08 75.946 0) (effects (font (size 1.27 1.27)) (hide yes)))
  (property "Description" "DC Motor" (at 259.08 73.66 0) (effects (font (size 1.27 1.27)) (hide yes)))
  (pin "1")
  (pin "2"))
 (symbol
  (lib_id "Sensor_Pressure:BMP280")
  (at 74.93 139.7 0)
  (unit 1)
  (exclude_from_sim no)
  (in_bom yes)
  (on_board yes)
  (dnp no)
  (fields_autoplaced yes)
  (property "Reference" "U2" (at 81.28 137.1599 0) (effects (font (size 1.27 1.27)) (justify left)))
  (property "Value" "BMP280" (at 81.28 139.6999 0) (effects (font (size 1.27 1.27)) (justify left)))
  (property "Footprint" "Package_LGA:Bosch_LGA-8_2x2.5mm_P0.65mm_ClockwisePinNumbering" (at 74.93 157.48 0) (effects (font (size 1.27 1.27)) (hide yes)))
  (property "Datasheet" "https://ae-bst.resource.bosch.com/media/_tech/media/datasheets/BST-BMP280-DS001.pdf" (at 74.93 139.7 0) (effects (font (size 1.27 1.27)) (hide yes)))
  (property "Description" "Absolute Barometric Pressure Sensor, LGA-8" (at 74.93 139.7 0) (effects (font (size 1.27 1.27)) (hide yes)))
  (pin "6")
  (pin "7")
  (pin "3")
  (pin "1")
  (pin "8")
  (pin "2")
  (pin "5")
  (pin "4"))
 (symbol
  (lib_id "Driver_Motor:L298N")
  (at 175.26 90.17 0)
  (unit 1)
  (exclude_from_sim no)
  (in_bom yes)
  (on_board yes)
  (dnp no)
  (fields_autoplaced yes)
  (property "Reference" "U1" (at 179.9433 69.85 0) (effects (font (size 1.27 1.27)) (justify left)))
  (property "Value" "L298N" (at 179.9433 72.39 0) (effects (font (size 1.27 1.27)) (justify left)))
  (property "Footprint" "Package_TO_SOT_THT:TO-220-15_P2.54x5.08mm_StaggerOdd_Lead4.58mm_Vertical" (at 176.53 106.68 0) (effects (font (size 1.27 1.27)) (justify left) (hide yes)))
  (property "Datasheet" "http://www.st.com/st-web-ui/static/active/en/resource/technical/document/datasheet/CD00000240.pdf" (at 179.07 83.82 0) (effects (font (size 1.27 1.27)) (hide yes)))
  (property "Description" "Dual full bridge motor driver, up to 46V, 4A, Multiwatt15-V" (at 175.26 90.17 0) (effects (font (size 1.27 1.27)) (hide yes)))
  (pin "15")
  (pin "9")
  (pin "11")
  (pin "5")
  (pin "12")
  (pin "8")
  (pin "2")
  (pin "7")
  (pin "3")
  (pin "1")
  (pin "6")
  (pin "10")
  (pin "4")
  (pin "13")
  (pin "14"))
 (symbol
  (lib_id "Device:Battery_Cell")
  (at 212.09 138.43 0)
  (unit 1)
  (exclude_from_sim no)
  (in_bom yes)
  (on_board yes)
  (dnp no)
  (fields_autoplaced yes)
  (property "Reference" "BT1" (at 215.9 135.3184 0) (effects (font (size 1.27 1.27)) (justify left)))
  (property "Value" "Battery_Cell" (at 215.9 137.8584 0) (effects (font (size 1.27 1.27)) (justify left)))
  (property "Footprint" "" (at 212.09 136.906 90) (effects (font (size 1.27 1.27)) (hide yes)))
  (property "Datasheet" "~" (at 212.09 136.906 90) (effects (font (size 1.27 1.27)) (hide yes)))
  (property "Description" "Single-cell battery" (at 212.09 138.43 0) (effects (font (size 1.27 1.27)) (hide yes)))
  (pin "2")
  (pin "1"))
 (symbol
  (lib_id "Motor:Motor_DC")
  (at 228.6 110.49 0)
  (unit 1)
  (exclude_from_sim no)
  (in_bom yes)
  (on_board yes)
  (dnp no)
  (fields_autoplaced yes)
  (property "Reference" "M4" (at 233.68 111.7599 0) (effects (font (size 1.27 1.27)) (justify left)))
  (property "Value" "Motor_DC" (at 233.68 114.2999 0) (effects (font (size 1.27 1.27)) (justify left)))
  (property "Footprint" "" (at 228.6 112.776 0) (effects (font (size 1.27 1.27)) (hide yes)))
  (property "Datasheet" "~" (at 228.6 112.776 0) (effects (font (size 1.27 1.27)) (hide yes)))
  (property "Description" "DC Motor" (at 228.6 110.49 0) (effects (font (size 1.27 1.27)) (hide yes)))
  (pin "1")
  (pin "2"))
 (symbol
  (lib_id "Sensor:DHT11")
  (at 66.04 102.87 0)
  (unit 1)
  (exclude_from_sim no)
  (in_bom yes)
  (on_board yes)
  (dnp no)
  (fields_autoplaced yes)
  (property "Reference" "U3" (at 59.69 101.5999 0) (effects (font (size 1.27 1.27)) (justify right)))
  (property "Value" "DHT11" (at 59.69 104.1399 0) (effects (font (size 1.27 1.27)) (justify right)))
  (property "Footprint" "Sensor:Aosong_DHT11_5.5x12.0_P2.54mm" (at 66.04 113.03 0) (effects (font (size 1.27 1.27)) (hide yes)))
  (property "Datasheet" "http://akizukidenshi.com/download/ds/aosong/DHT11.pdf" (at 69.85 96.52 0) (effects (font (size 1.27 1.27)) (hide yes)))
  (property "Description" "3.3V to 5.5V, temperature and humidity module, DHT11" (at 66.04 102.87 0) (effects (font (size 1.27 1.27)) (hide yes)))
  (pin "3")
  (pin "2")
  (pin "4")
  (pin "1"))
 (symbol
  (lib_id "HC-SR04:HC-SR04")
  (at 33.02 116.84 180)
  (unit 1)
  (exclude_from_sim no)
  (in_bom yes)
  (on_board yes)
  (dnp no)
  (fields_autoplaced yes)
  (property "Reference" "U4" (at 27.94 104.14 0) (effects (font (size 1.27 1.27))))
  (property "Value" "HC-SR04" (at 27.94 106.68 0) (effects (font (size 1.27 1.27))))
  (property "Footprint" "HC-SR04:XCVR_HC-SR04" (at 33.02 116.84 0) (effects (font (size 1.27 1.27)) (justify bottom) (hide yes)))
  (property "Datasheet" "" (at 33.02 116.84 0) (effects (font (size 1.27 1.27)) (hide yes)))
  (property "Description" "" (at 33.02 116.84 0) (effects (font (size 1.27 1.27)) (hide yes)))
  (property "MF" "SparkFun Electronics" (at 33.02 116.84 0) (effects (font (size 1.27 1.27)) (justify bottom) (hide yes)))
  (property "Description_1" "HC-SR04 Ultrasonic Sensor Qwiic Platform Evaluation Expansion Board" (at 33.02 116.84 0) (effects (font (size 1.27 1.27)) (justify bottom) (hide yes)))
  (property "Package" "None" (at 33.02 116.84 0) (effects (font (size 1.27 1.27)) (justify bottom) (hide yes)))
  (property "Price" "None" (at 33.02 116.84 0) (effects (font (size 1.27 1.27)) (justify bottom) (hide yes)))
  (property "Check_prices" "https://www.snapeda.com/parts/HC-SR04/SparkFun/view-part/?ref=eda" (at 33.02 116.84 0) (effects (font (size 1.27 1.27)) (justify bottom) (hide yes)))
  (property "SnapEDA_Link" "https://www.snapeda.com/parts/HC-SR04/SparkFun/view-part/?ref=snap" (at 33.02 116.84 0) (effects (font (size 1.27 1.27)) (justify bottom) (hide yes)))
  (property "MP" "HC-SR04" (at 33.02 116.84 0) (effects (font (size 1.27 1.27)) (justify bottom) (hide yes)))
  (property "Availability" "In Stock" (at 33.02 116.84 0) (effects (font (size 1.27 1.27)) (justify bottom) (hide yes)))
  (property "MANUFACTURER" "Osepp" (at 33.02 116.84 0) (effects (font (size 1.27 1.27)) (justify bottom) (hide yes)))
  (pin "3")
  (pin "2")
  (pin "4")
  (pin "1"))
 (sheet_instances
  (path ""
   (page "1")))
 (embedded_fonts no))
